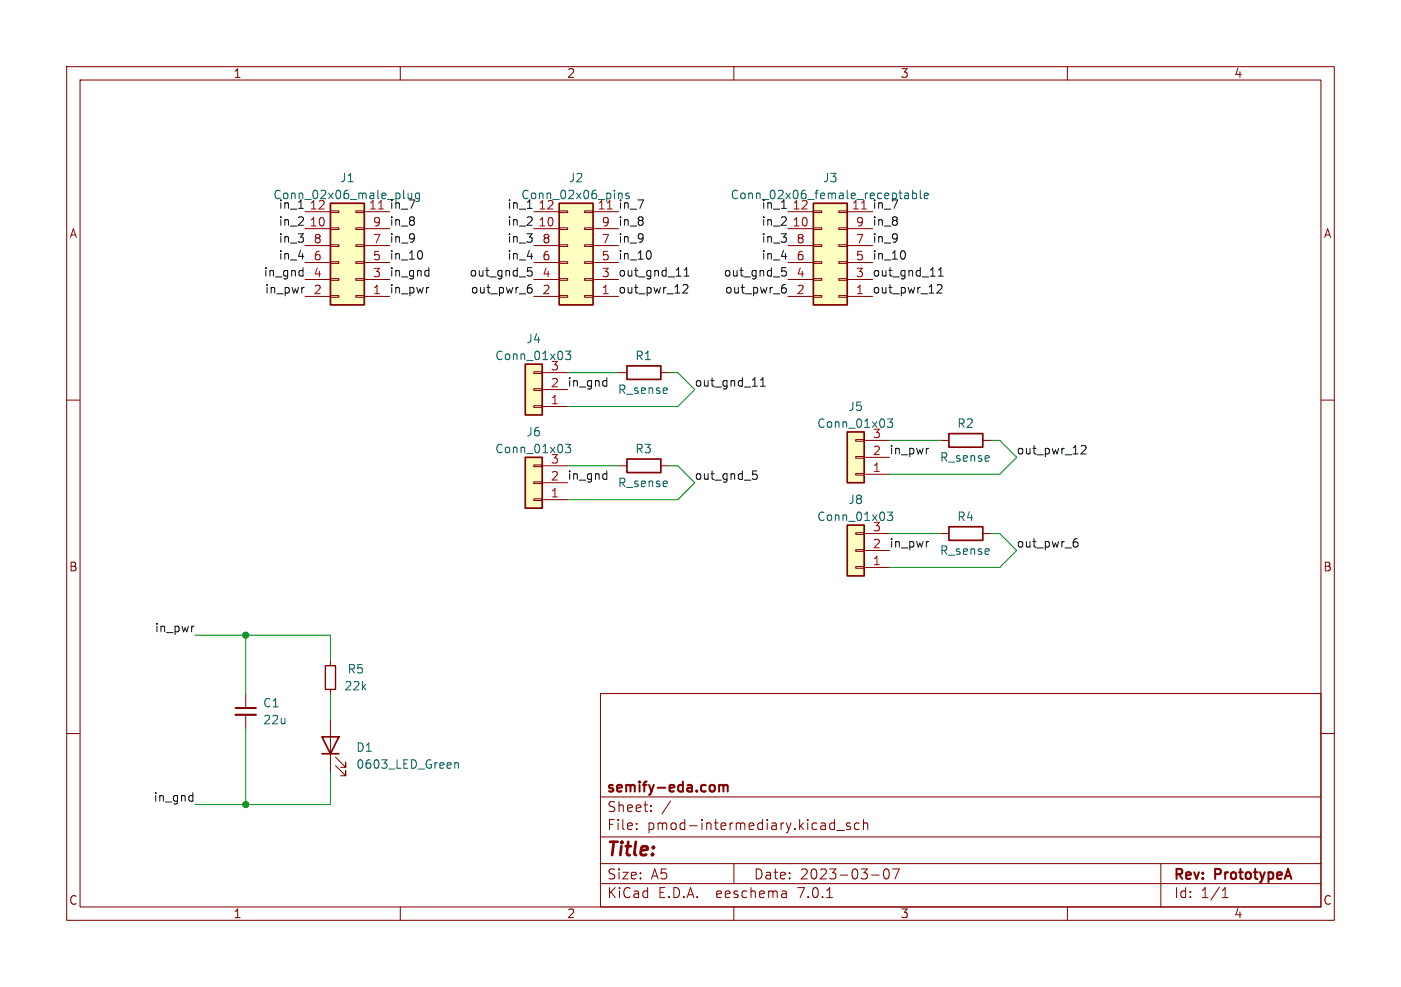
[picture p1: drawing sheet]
<svg xmlns="http://www.w3.org/2000/svg" width="210mm" height="148mm" viewBox="0 0 210 148" stroke-linecap="round" stroke-linejoin="round" font-family="sans-serif">
<g fill="none" stroke="#840000" stroke-width=".15">
<path d="M10 10h190v128h-190zM12 12h186v124h-186zM60 10v2M110 10v2M160 10v2M45.7 34.3h3.8M45.7 31.8h3.8M45.7 39.4h3.8M45.7 36.8h3.8M49.5 31.6h1.3v.3h-1.3zM49.5 34.2h1.3v.2h-1.3zM49.5 36.7h1.3v.3h-1.3z"/>
<path d="M49.5 39.2h1.3v.3h-1.3zM53.3 31.6h1.3v.3h-1.3zM53.3 34.2h1.3v.2h-1.3zM53.3 36.7h1.3v.3h-1.3zM53.3 39.2h1.3v.3h-1.3zM54.6 34.3h3.8M54.6 31.8h3.8M54.6 39.4h3.8M54.6 36.8h3.8M80 34.3h3.8M80 31.8h3.8M80 39.4h3.8"/>
<path d="M80 36.8h3.8M83.8 31.6h1.3v.3h-1.3zM83.8 34.2h1.3v.2h-1.3zM83.8 36.7h1.3v.3h-1.3zM83.8 39.2h1.3v.3h-1.3zM87.6 31.6h1.3v.3h-1.3zM87.6 34.2h1.3v.2h-1.3zM87.6 36.7h1.3v.3h-1.3zM87.6 39.2h1.3v.3h-1.3zM88.9 34.3h3.8M88.9 31.8h3.8M88.9 39.4h3.8"/>
<path d="M88.9 36.8h3.8M118.1 34.3h3.8M118.1 31.8h3.8M118.1 39.4h3.8M118.1 36.8h3.8M121.9 31.6h1.3v.3h-1.3zM121.9 34.2h1.3v.2h-1.3zM121.9 36.7h1.3v.3h-1.3zM121.9 39.2h1.3v.3h-1.3zM125.7 31.6h1.3v.3h-1.3zM125.7 34.2h1.3v.2h-1.3zM125.7 36.7h1.3v.3h-1.3z"/>
<path d="M125.7 39.2h1.3v.3h-1.3zM127 34.3h3.8M127 31.8h3.8M127 39.4h3.8M127 36.8h3.8M10 60h2M45.7 44.5h3.8M45.7 41.9h3.8M49.5 41.8h1.3v.2h-1.3zM49.5 44.3h1.3v.3h-1.3zM53.3 41.8h1.3v.2h-1.3zM53.3 44.3h1.3v.3h-1.3z"/>
<path d="M54.6 44.5h3.8M54.6 41.9h3.8M80 55.8h1.3v.2h-1.3zM80 58.3h1.3v.2h-1.3zM80 44.5h3.8M80 41.9h3.8M81.3 58.4h3.8M81.3 55.9h3.8M83.8 41.8h1.3v.2h-1.3zM83.8 44.3h1.3v.3h-1.3zM87.6 41.8h1.3v.2h-1.3zM87.6 44.3h1.3v.3h-1.3z"/>
<path d="M88.9 44.5h3.8M88.9 41.9h3.8M92.7 55.9h1.3M99.1 55.9h1.2M118.1 44.5h3.8M118.1 41.9h3.8M121.9 41.8h1.3v.2h-1.3zM121.9 44.3h1.3v.3h-1.3zM125.7 41.8h1.3v.2h-1.3zM125.7 44.3h1.3v.3h-1.3zM127 44.5h3.8M127 41.9h3.8"/>
<path d="M198 60h2M80 60.8h1.3v.3h-1.3zM80 69.7h1.3v.3h-1.3zM80 72.3h1.3v.2h-1.3zM80 74.8h1.3v.3h-1.3zM81.3 61h3.8M81.3 69.9h3.8M81.3 74.9h3.8M81.3 72.4h3.8M92.7 69.9h1.3M99.1 69.9h1.2M128.3 79.9h1.2v.2h-1.2z"/>
<path d="M128.3 65.9h1.2v.3h-1.2zM128.3 68.5h1.2v.2h-1.2zM128.3 71h1.2v.2h-1.2zM129.5 66h3.8M129.5 71.1h3.8M129.5 68.6h3.8M141 66h1.2M147.3 66h1.3M49.5 99.1v.7M128.3 82.4h1.2v.3h-1.2zM128.3 85h1.2v.2h-1.2zM129.5 80h3.8"/>
<path d="M129.5 85.1h3.8M129.5 82.6h3.8M141 80h1.2M147.3 80h1.3M10 110h2M36.8 104.1v2.1M36.8 107.2v2M49.5 103.4v.7M49.5 108v7.6M50.3 114.8l1.5 1.5v-.7v.7h-.7M50.3 113.5l1.5 1.6v-.8v.8h-.7M90 104h108v32h-108z"/>
<path d="M90 119.5h108M198 110h2M60 136v2M90 132.5h108M90 129.5h108M90 125.5h108M95.4 124.3v.1M95.4 123.5v.1M97.6 121.6v.1M97.6 120.8v.1M110 136v2M110 129.5v3"/>
<path d="M117.7 133.6l.2 .2v.8M117.9 134.5l-.5 .1M117.9 134h-.5M123.9 134.6h.9M124.6 123.4l.5 .1M125.1 122.9v1.5M125.1 124.3l-.5 .1M125.4 124.5h1.2M127.4 123.5l-.3-.1-.2 .2v.2l.5 .2v.3h-.5M128.8 123.5l-.4-.1-.3 .3v.4l.1 .2h.6M129.4 123.5a.37 .37 0 0 1 .7 .1v.8M129.4 122.9v1.5"/>
<path d="M130.6 131.2h1.2M132.6 130.4l.3-.1a.94 .94 0 0 1 0 1.5h-.1a1 1 0 0 1-.2-1.4zM133.8 130.3h1l-.6 1.5M160 136v2M174 129.5v6.5M183.2 134.6h.9M183.5 133.3l-.3 .2M183.6 133.1v1.5"/>
</g>
<path d="M35.3 106.2h3.1M107.8 117.7v1M107.8 117.8a.37 .37 0 0 1 .6 .1M108.4 117.9l.2-.2 .4 .1 .1 .9M108.4 117.9v.8" fill="none" stroke="#840000" stroke-width=".3"/>
<g fill="#ffffc2" stroke="#ffffc2" stroke-width=".15">
<path d="M78.7 54.6h2.6v7.6h-2.6z"/>
<path d="M121.9 30.5h5.1v15.2h-5.1z"/>
<path d="M49.5 30.5h5.1v15.2h-5.1z"/>
<path d="M127 78.7h2.5v7.7h-2.5z"/>
<path d="M83.8 30.5h5.1v15.2h-5.1z"/>
<path d="M127 64.8h2.5v7.6h-2.5z"/>
<path d="M78.7 68.6h2.6v7.6h-2.6z"/>
</g>
<g fill="none" stroke="#840000" stroke-width=".25">
<path d="M49.5 30.5h5.1v15.2h-5.1zM83.8 30.5h5.1v15.2h-5.1zM121.9 30.5h5.1v15.2h-5.1zM78.7 54.6h2.6v7.6h-2.6zM94 54.9h5.1v2h-5.1zM78.7 68.6h2.6v7.6h-2.6zM94 68.8h5.1v2.1h-5.1zM127 78.7h2.5v7.7h-2.5zM127 64.8h2.5v7.6h-2.5zM142.2 65h5.1v2.1h-5.1zM142.2 79h5.1v2h-5.1zM48.3 110.5h2.5l-1.3 2.5z"/>
<path d="M48.3 113h2.5"/>
</g>
<g fill="none" stroke="#006464" stroke-width=".15">
<path d="M61.2 29v.6M61.7 29v.8M62.3 29.7l.2 .1 .4-.1M62.9 29h-.5l-.1 .2v.4M62.9 29v1l-.3 .2h-.3M92.8 29h.4l.1 .8M94.3 29h-.3l-.2 .2 .5 .4M135.6 29h.5l.1 .8M136.2 29.3h-.4a.25 .25 0 0 0-.2 .3 .25 .25 0 0 0 .2 .2l.4-.1M136.8 29h.4l.2 .2v.4l-.1 .1h-.5M136.8 28.5v1.3M137.9 28.5v1.1l.2 .2"/>
<path d="M138.6 29.4l.6-.1-.1-.3h-.4l-.1 .1v.6h.5M84.8 52.7h.7l-.4 .4 .4 .2v.5l-.2 .1h-.4l-.1-.1M84.8 66.6h.7l-.4 .5 .4 .1v.6l-.2 .1h-.4l-.1-.1M133 76.8h.8l-.4 .5 .3 .1v.5l-.1 .2h-.4l-.2-.2M133 62.8h.8l-.4 .5 .3 .1v.6l-.1 .1h-.4l-.2-.1M68.2 114.4v.8M68.2 114.5l.1-.1h.4v.8"/>
</g>
<path d="M35.3 107.2h3.1" fill="none" stroke="#840000" stroke-width=".33"/>
<path d="M48.8 99.8h1.5v3.6h-1.5z" fill="none" stroke="#840000" stroke-width=".2"/>
<g fill="none" stroke="#0f0f0f" stroke-width=".15">
<path d="M44.8 31.2h.7M63.3 37.8v.8M79 31.2h.8M97.5 37.8v.8M117.1 31.2h.8M135.6 37.8v.8M45.1 40.6h.3M45.4 40.1v1.3M45.4 41.3l-.3 .1M45.6 43.1l-.2 .1M64.2 43.1h.1M64.2 40.6h.1"/>
<path d="M64.3 40.1v1.3M64.3 41.3l-.1 .1M79.1 40.7l.4-.1 .3 .3-.2 .4h-.5M79.1 40.1h.6M79.2 43.2h.3l.3 .2-.2 .5h-.4M79.6 42.7l-.4 .1M90.8 57.1h.2M91 56.6v1.3M91 57.9h-.2M102.4 42.7h.5l.2 .1v.2l-.8 .9h.8M102.6 41.4h.7M102.6 40.5l.3-.4v1.3"/>
<path d="M114 57.9h.7M114 57l.4-.4v1.3M117.2 40.7l.4-.1 .3 .3-.2 .4h-.5M117.2 40.1h.6M117.3 43.2h.3l.3 .2-.2 .5h-.4M117.7 42.7l-.4 .1M140.5 42.7h.5l.2 .1v.2l-.8 .9h.8M140.7 41.4h.7M140.7 40.5l.3-.4v1.3M90.8 71l.2 .1M91 70.6v1.3M91 71.8l-.2 .1"/>
<path d="M112.8 70.6h.7M113 71.1h.3l.2 .2v.5l-.5 .1M139.1 67.2h.1M162.1 66.9l.5-.1 .1 .1 .1 .3-.8 .9h.8M29.1 93.9l-.3 .1M139.1 81.2h.1M161.1 81.3h.3l.2 .2-.1 .4-.4 .1M161.5 80.8h-.4M28.5 119.3l.4 .1M28.9 118.9v1.2M28.9 120.1h-.4"/>
</g>
<g fill="none" stroke="#009600" stroke-width=".15">
<path d="M85.1 55.9h7.6M100.3 55.9h1.3l2.5 2.5-2.5 2.6h-16.5M85.1 69.9h7.6M100.3 69.9h1.3l2.5 2.5-2.5 2.5h-16.5M133.3 66h7.7M148.6 66h1.3l2.5 2.6-2.5 2.5h-16.6M29.2 95.3h20.3v3.8M36.8 95.3v8.8M133.3 80h7.7M148.6 80h1.3l2.5 2.6-2.5 2.5h-16.6M36.8 109.2v11.5M49.5 115.6v5.1h-20.3"/>
<path d="M49.5 104.1v3.9"/>
</g>
<g fill="#009600" stroke="#009600" stroke-width=".15">
<circle cx="36.8" cy="120.7" r=".46"/>
<circle cx="36.8" cy="95.3" r=".46"/>
</g>
<text font-size="2.8" fill="#840000" x="91" y="128.8">Title:</text>
<g font-size="2.1" fill="#840000">
<text x="91" y="119.1">semify-eda.com</text>
<text x="91" y="124.6">File:</text>
<text x="91" y="121.9">Sheet:</text>
<text x="97" y="124.6">pmod-intermediary.kicad_sch</text>
<text x="99.2" y="121.9">/</text>
<text x="91" y="134.8">KiCad</text>
<text x="91" y="132">Size:</text>
<text x="97.6" y="132">A5</text>
<text x="98.7" y="134.8">E.D.A.</text>
<text x="107.4" y="134.8">eeschema</text>
<text x="113" y="132">Date:</text>
<text x="119.7" y="134.8">7.0.1</text>
<text x="119.9" y="132">2023-03-07</text>
<text x="176" y="132.2">Rev:</text>
<text x="176" y="134.8">Id:</text>
<text x="180" y="134.8">1/1</text>
<text x="182.2" y="132.2">PrototypeA</text>
</g>
<g font-size="1.8" fill="#840000">
<text x="35" y="11.8">1</text>
<text x="85" y="11.8">2</text>
<text x="135" y="11.8">3</text>
<text x="185" y="11.8">4</text>
<text x="10.4" y="35.8">A</text>
<text x="198.4" y="35.8">A</text>
<text x="10.3" y="85.8">B</text>
<text x="198.3" y="85.8">B</text>
<text x="10.3" y="135.8">C</text>
<text x="35" y="137.8">1</text>
<text x="85" y="137.8">2</text>
<text x="135" y="137.8">3</text>
<text x="185" y="137.8">4</text>
<text x="198.3" y="135.8">C</text>
</g>
<g font-size="1.8" fill="#006464">
<text x="50.9" y="27.5">J1</text>
<text x="85.2" y="27.5">J2</text>
<text x="123.3" y="27.5">J3</text>
<text x="40.9" y="30">Conn_02x06_male_plug</text>
<text x="46.4" y="31.5">12</text>
<text x="78.1" y="30">Conn_02x06_pins</text>
<text x="109.5" y="30">Conn_02x06_female_receptable</text>
<text x="118.7" y="31.5">12</text>
<text x="78.9" y="51.6">J4</text>
<text x="74.2" y="54.2">Conn_01x03</text>
<text x="82.5" y="55.6">3</text>
<text x="92.6" y="59.2">R_sense</text>
<text x="95.2" y="54.2">R1</text>
<text x="78.9" y="65.6">J6</text>
<text x="122.4" y="64.3">Conn_01x03</text>
<text x="127.1" y="61.8">J5</text>
<text x="130.8" y="65.8">3</text>
<text x="143.4" y="64.3">R2</text>
<text x="74.2" y="68.1">Conn_01x03</text>
<text x="82.5" y="69.6">3</text>
<text x="95.2" y="68.1">R3</text>
<text x="140.8" y="69.4">R_sense</text>
<text x="92.6" y="73.2">R_sense</text>
<text x="127.1" y="75.8">J8</text>
<text x="122.4" y="78.3">Conn_01x03</text>
<text x="130.8" y="79.8">3</text>
<text x="140.8" y="83.4">R_sense</text>
<text x="143.4" y="78.3">R4</text>
<text x="52" y="101.2">R5</text>
<text x="39.4" y="106.2">C1</text>
<text x="51.6" y="103.7">22k</text>
<text x="39.4" y="108.8">22u</text>
<text x="53.3" y="112.9">D1</text>
<text x="53.3" y="115.4">0603_LED_Green</text>
</g>
<g font-size="1.8" fill="#0f0f0f">
<text x="41.7" y="31.4">in_1</text>
<text x="41.7" y="33.9">in_2</text>
<text x="55.2" y="31.5">11 in_7</text>
<text x="58.4" y="33.9">in_8</text>
<text x="76" y="33.9">in_2</text>
<text x="76" y="31.4">in_1</text>
<text x="89.5" y="31.5">11 in_7</text>
<text x="92.7" y="33.9">in_8</text>
<text x="114.1" y="31.4">in_1</text>
<text x="114.1" y="33.9">in_2</text>
<text x="127.6" y="31.5">11 in_7</text>
<text x="130.8" y="33.9">in_8</text>
<text x="39.4" y="41.6">in_gnd</text>
<text x="41.7" y="39">in_4</text>
<text x="41.7" y="36.5">in_3</text>
<text x="58.4" y="41.6">in_gnd</text>
<text x="58.4" y="36.5">in_9</text>
<text x="58.4" y="39">in_10</text>
<text x="70.3" y="41.6">out_gnd_5</text>
<text x="76" y="39">in_4</text>
<text x="76" y="36.5">in_3</text>
<text x="92.7" y="36.5">in_9</text>
<text x="92.7" y="39">in_10</text>
<text x="92.7" y="41.6">out_gnd_11</text>
<text x="108.4" y="41.6">out_gnd_5</text>
<text x="114.1" y="36.5">in_3</text>
<text x="114.1" y="39">in_4</text>
<text x="130.8" y="39">in_10</text>
<text x="130.8" y="36.5">in_9</text>
<text x="130.8" y="41.6">out_gnd_11</text>
<text x="39.6" y="44.1">in_pwr</text>
<text x="58.4" y="44.1">in_pwr</text>
<text x="70.4" y="44.1">out_pwr_6</text>
<text x="92.7" y="44.1">out_pwr_12</text>
<text x="108.5" y="44.1">out_pwr_6</text>
<text x="130.8" y="44.1">out_pwr_12</text>
<text x="85.1" y="58.1">in_gnd</text>
<text x="104.1" y="58.1">out_gnd_11</text>
<text x="133.3" y="68.2">in_pwr</text>
<text x="152.4" y="68.2">out_pwr_12</text>
<text x="85.1" y="72">in_gnd</text>
<text x="104.1" y="72">out_gnd_5</text>
<text x="133.3" y="82.2">in_pwr</text>
<text x="152.4" y="82.2">out_pwr_6</text>
<text x="23.1" y="94.9">in_pwr</text>
<text x="22.9" y="120.3">in_gnd</text>
</g>
<g font-size="1.8" fill="#a90000">
<text x="46.4" y="34">10</text>
<text x="55.8" y="34">9</text>
<text x="80.6" y="34">10</text>
<text x="80.6" y="31.5">12</text>
<text x="90.1" y="34">9</text>
<text x="118.7" y="34">10</text>
<text x="128.2" y="34">9</text>
<text x="47" y="41.7">4</text>
<text x="47" y="39.1">6</text>
<text x="47" y="36.6">8</text>
<text x="55.8" y="41.7">3</text>
<text x="55.8" y="39.1">5</text>
<text x="55.8" y="36.6">7</text>
<text x="81.2" y="41.7">4</text>
<text x="81.2" y="39.1">6</text>
<text x="81.2" y="36.6">8</text>
<text x="90.1" y="41.7">3</text>
<text x="90.1" y="39.1">5</text>
<text x="90.1" y="36.6">7</text>
<text x="119.3" y="41.7">4</text>
<text x="119.3" y="39.1">6</text>
<text x="119.3" y="36.6">8</text>
<text x="128.2" y="41.7">3</text>
<text x="128.2" y="39.1">5</text>
<text x="128.2" y="36.6">7</text>
<text x="47" y="44.2">2</text>
<text x="55.8" y="44.2">1</text>
<text x="81.2" y="44.2">2</text>
<text x="90.1" y="44.2">1</text>
<text x="119.3" y="44.2">2</text>
<text x="128.2" y="44.2">1</text>
<text x="82.5" y="58.2">2</text>
<text x="82.5" y="60.7">1</text>
<text x="130.8" y="70.9">1</text>
<text x="130.8" y="68.3">2</text>
<text x="82.5" y="74.7">1</text>
<text x="82.5" y="72.1">2</text>
<text x="130.8" y="82.3">2</text>
<text x="130.8" y="84.8">1</text>
</g>
</svg>
